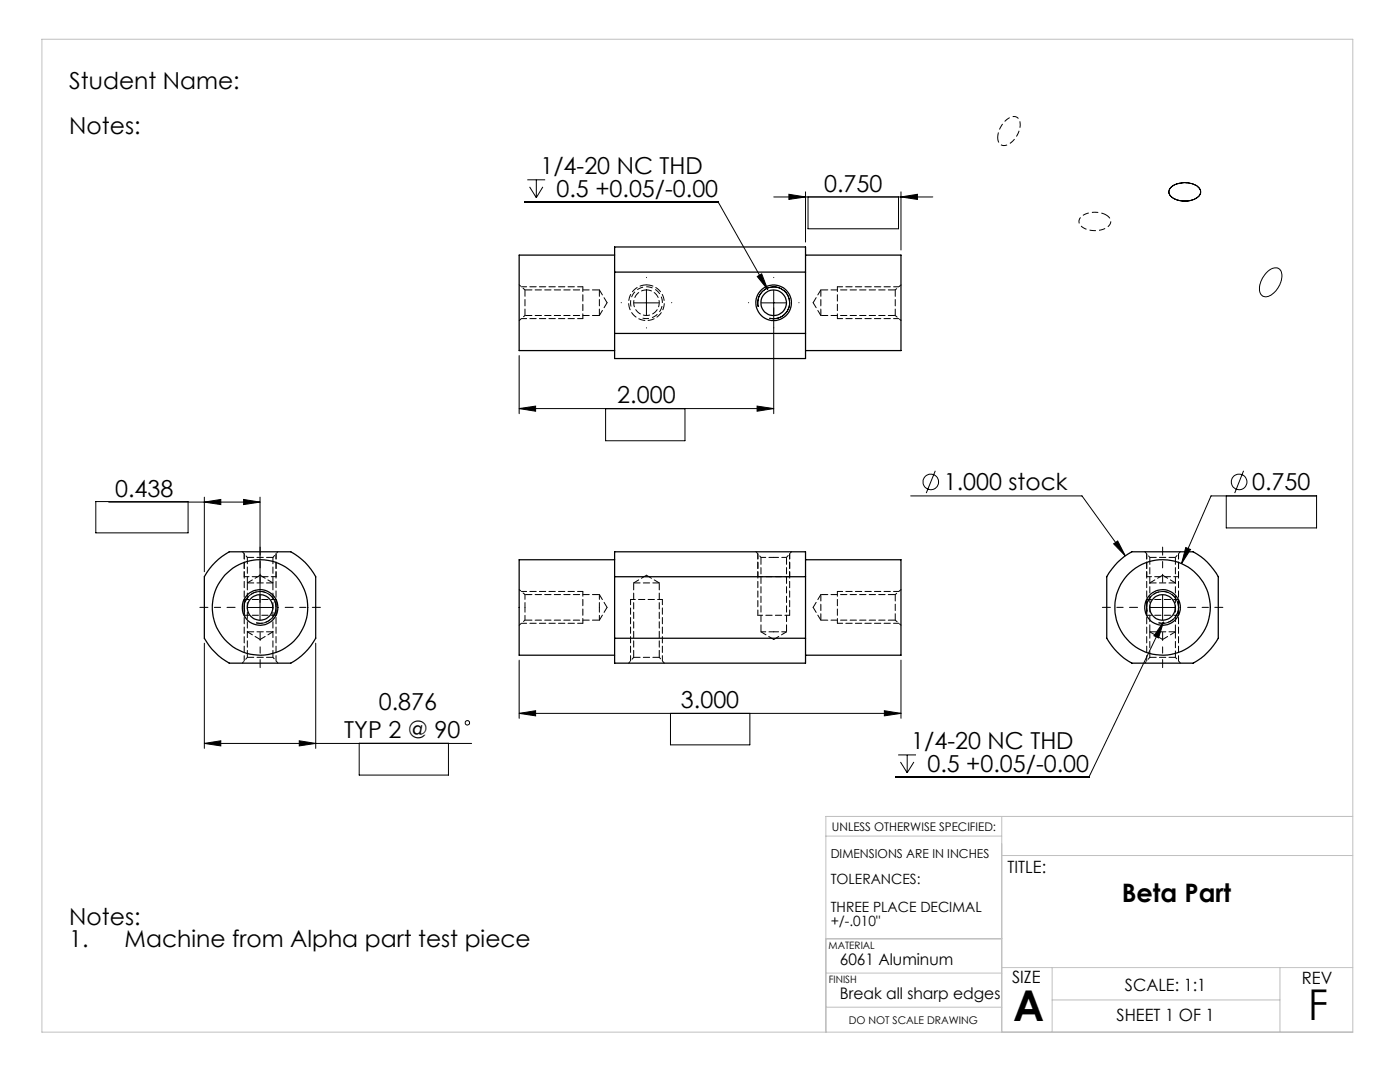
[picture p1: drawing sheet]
<svg xmlns="http://www.w3.org/2000/svg" width="279mm" height="216mm" viewBox="0 0 279 216" stroke-linecap="round" stroke-linejoin="round" font-family="sans-serif">
<g fill="none" stroke="#000" stroke-width=".2">
<path d="M105.2 35.9h3.6M105.7 37.3l1.3 2.1M107 35.9v3.5M108.3 37.3l-1.3 2.1M154.4 39.3h31.8M157.4 38.8l3.4 .5-3.4 .5zM160.8 38.3v10M161.3 39.3v6.3h18v-6.3M179.8 39.3l3.3-.5v1zM179.8 38.3v11.6M233.6 37.4a4.4 4.4 0 0 1 5.7 .1 1.43 1.43 0 0 1-.9 2.3 4.3 4.3 0 0 1-5-1 1.16 1.16 0 0 1 .2-1.4zM104.7 40.3h38.6l9.9 17.5"/>
<path d="M129 57.9v5M151.1 55.2l.9-.6 1.2 3.2zM154.4 57.9v24.6M252.7 54.5a2.04 2.04 0 0 1 2.7-.8 3.8 3.8 0 0 1-1 4.5 1.88 1.88 0 0 1-2.7 .6 3.6 3.6 0 0 1 .8-4.1zM103.6 70.9v11.6M126.5 60.4h5M151.3 61.2a3.2 3.2 0 0 1 2.9-3.9 3.2 3.2 0 0 1 3.4 3.4 3.2 3.2 0 0 1-4 2.8M151.9 60.4h5M40.8 99.2v14.9M48.6 99.7l3.3 .5-3.3 .5zM51.9 99.2v24.5M103.6 81.5l3.3-.5v1.1z"/>
<path d="M103.6 81.5h50.8M120.9 81.6h15.8v6.3h-15.8zM151.1 81l3.3 .5-3.3 .6zM181.8 99h34.1l8.7 11.9M186.7 93.9l-1.8 4.5M244.7 99v6.3h18v-6.3M248.2 93.9l-1.8 4.5M262.8 99h-21.1l-5.9 13.5M19.1 100.1h18.4v6.2h-18.4zM21.7 100.2h30.2M40.8 100.2l3.3-.5v1zM222.3 108.5l.8-.6 1.5 3z"/>
<path d="M232 118.7v5M236.6 109.3l1 .3-1.8 2.9zM40.8 128.3v21M48.8 122a3.2 3.2 0 0 1 2.8-3.9 3.2 3.2 0 0 1 3.5 3.4 3.2 3.2 0 0 1-4 2.8M49.4 121.2h5M63 128.3v21M103.6 131.7v11.6M179.8 131.7v11.6M229 122a3.2 3.2 0 0 1 2.8-3.9 3.2 3.2 0 0 1 3.4 3.4 3.2 3.2 0 0 1-4 2.8M229.5 121.2h5M232.2 124.1l-1 3.2-.9-.4zM232.2 124.1l-14.9 31h-38.6"/>
<path d="M40.8 148.3l3.3-.5v1zM40.8 148.3h53.3M59.7 147.8l3.3 .5-3.3 .5zM71.7 148.3v6.4h17.8v-6.4M103.6 142.3l3.3-.5v1zM103.6 142.3h76.2M133.8 142.3v6.3h15.8v-6.3M176.5 141.8l3.3 .5-3.3 .5zM179.2 150.6h3.6M179.7 152l1.3 2.2M181 150.6v3.6M182.4 152l-1.4 2.2"/>
<circle cx="185.8" cy="96.2" r="1.55"/>
<circle cx="247.3" cy="96.2" r="1.55"/>
<circle cx="93.3" cy="144.2" r=".45"/>
</g>
<path d="M128.2 63.5a3.2 3.2 0 0 0 4-2.8 3.2 3.2 0 0 0-3.5-3.5 3.2 3.2 0 0 0-2.7 4M51.1 124.3a3.2 3.2 0 0 0 4-2.8 3.2 3.2 0 0 0-3.5-3.5 3.2 3.2 0 0 0-2.8 4M231.2 124.3a3.2 3.2 0 0 0 4-2.8 3.2 3.2 0 0 0-3.5-3.5 3.2 3.2 0 0 0-2.7 4" fill="none" stroke="#000" stroke-width=".2" stroke-dasharray="1.3 .6" stroke-dashoffset="-.1" stroke-linecap="butt"/>
<path d="M199.1 27.4a1.41 1.41 0 0 0 .8 1.6 1.41 1.41 0 0 0 1.7-.4 4.4 4.4 0 0 0 1.8-4.7 1.47 1.47 0 0 0-2.4-.1 5 5 0 0 0-1.9 3.6M220.7 42.9a4.5 4.5 0 0 0-5.2 .6 1.44 1.44 0 0 0 1 2.1 4.4 4.4 0 0 0 5-.8 1.35 1.35 0 0 0-.8-1.9" fill="none" stroke="#000" stroke-width=".2" stroke-dasharray="1.3 .6" stroke-dashoffset=".2" stroke-linecap="butt"/>
<path d="M8.4 7.8h261.6v198.2h-261.6zM164.8 166.8h35.1M199.9 170.7h70.1M199.9 162.9v43.1M270 162.9h-105.2v43.1M164.8 194.2h35.1M164.8 187.3h35.1M199.9 193.1h70.1M210 193.1v12.9M210 199.5h45.4M255.4 193.1v12.9M164.8 201h35.1" fill="none" stroke="#c0c0c0" stroke-width=".2"/>
<g fill="none" stroke="#000" stroke-width=".2" stroke-dasharray="1.3 .6" stroke-dashoffset=".2">
<path d="M104.1 57.2h12.2M129 57.8a2.55 2.55 0 0 1 2.3 3.8 2.55 2.55 0 0 1-4.4 .3 2.55 2.55 0 0 1 1.7-4l.4-.1M179.4 57.2h-12.3M104.1 63.6h12.2M179.4 63.6h-12.3M48.7 110.5v12.3M55.1 110.5v12.3M104.1 118h12.2M151.2 110.5v12.3M157.6 110.5v12.3M179.4 118h-12.3M228.9 110.5v12.3"/>
<path d="M235.2 110.5v12.3M48.7 131.9v-12.3M55.1 131.9v-12.3M104.1 124.4h12.2M125.8 131.9v-12.3M132.2 131.9v-12.3M179.4 124.4h-12.3M228.9 131.9v-12.3M235.2 131.9v-12.3"/>
</g>
<g fill="none" stroke="#000" stroke-width=".2" stroke-dasharray="1.3 .6" stroke-dashoffset=".3">
<path d="M167.1 57.2v6.4M116.3 63.6v-6.4M48.7 110.5v4.6M48.7 115.1h6.4M55.1 110.5v4.6M55.1 119.6h-6.4M132.2 119.6h-6.4M151.2 110.5v4.6M151.2 115.1h6.4M151.9 111.2h2.5M154.4 111.2h2.6M157.6 110.5v4.6"/>
<path d="M167.1 118v6.4M228.9 110.5v4.6M228.9 115.1h6.3M235.2 110.5v4.6M235.2 119.6h-6.3M48.7 122.8h6.4M104.8 121.2v-2.6M104.8 123.7v-2.5M116.3 124.4v-6.4M119.6 121.2v-2.6M119.6 123.7v-2.5M151.2 122.8h6.4"/>
<path d="M151.9 126.1h2.5M154.4 126.1h2.6M228.9 122.8h6.3"/>
</g>
<path d="M129 55.4v-.1M154.4 55.4v-.1M124 60.4h.1M129 65.4v.1M134 60.4h.1M149.4 60.4h.1M154.4 65.4v.1M159.4 60.4h.1" fill="none" stroke="#000" stroke-width=".2" stroke-dasharray="15.2 1.3 1.3 1.3"/>
<path d="M51.9 116.2v-7M232 116.2v-7M46.9 121.2h-7M51.9 126.2v7M56.9 121.2h7M227 121.2h-7M232 126.2v7M237 121.2h7" fill="none" stroke="#000" stroke-width=".2" stroke-dasharray="15.2 1.3 1.3 1.3" stroke-dashoffset="13.6"/>
<g fill="#000">
<path d="M151.1 55.2l.9-.6 1.2 3.2zM232.2 124.1l-1 3.2-.9-.4z"/>
<path d="M236.6 109.3l-.8 3.2 1.8-2.9zM222.3 108.5l2.3 2.4-1.5-3zM40.8 100.2l3.3-.5v1zM48.6 99.7l3.3 .5-3.3 .5z"/>
<path d="M40.8 148.3l3.3-.5v1zM59.7 147.8l3.3 .5-3.3 .5z"/>
<path d="M176.5 141.8l3.3 .5-3.3 .5zM103.6 142.3l3.3-.5v1zM151.1 81l3.3 .5-3.3 .6zM103.6 81.5l3.3-.5v1.1zM179.8 39.3l3.3-.5v1zM157.4 38.8l3.4 .5-3.4 .5z"/>
</g>
<g fill="none" stroke="#000" stroke-width=".25">
<path d="M122.7 54.3v-5h38.1v5M122.7 50.9h-19.1v19.1h19.1M122.7 54.3v12.2M122.7 54.3h38.1M160.8 50.9h19v19.1h-19M160.8 54.3v12.2M122.7 66.5v5h38.1v-5M122.7 66.5h38.1M42.9 112.2l1.4-1.1 1.5-1h12.2a12.1 12.1 0 0 1 5 5v12.3a12.6 12.6 0 0 1-5 4.9h-12.2a13.3 13.3 0 0 1-5-4.9v-12.3l.9-1.5zM122.7 115.1v-5h38.1v5M122.7 111.7h-19.1v19h19.1M122.7 115.1v12.3"/>
<path d="M122.7 115.1h38.1M160.8 111.7h19v19h-19M160.8 115.1v12.3M223 112.2l1.4-1.1 1.5-1h12.2a12.4 12.4 0 0 1 5 5v12.3a13.1 13.1 0 0 1-5 4.9h-12.2a13.1 13.1 0 0 1-5-4.9v-12.3l1-1.5zM122.7 127.4v4.9h38.1v-4.9M122.7 127.4h38.1"/>
<circle cx="154.4" cy="60.4" r="2.55"/>
<circle cx="154.4" cy="60.4" r="3.6"/>
<circle cx="51.9" cy="121.2" r="2.55"/>
<circle cx="51.9" cy="121.2" r="9.5"/>
<circle cx="51.9" cy="121.2" r="3.6"/>
<circle cx="232" cy="121.2" r="2.56"/>
<circle cx="232" cy="121.2" r="3.6"/>
<circle cx="232" cy="121.2" r="9.5"/>
</g>
<g fill="none" stroke="#000" stroke-width=".2" stroke-dasharray="1.3 .6">
<path d="M163.8 57.8v5.2M178.7 57.8v5.2M104.8 63v-5.2M119.6 63v-5.2M49.4 111.2h5.1M49.4 111.2v5.1M54.5 116.3h-5.1M54.5 116.3v-5.1M131.6 116.3h-5.1M163.8 118.6v5.1M178.7 118.6v5.1M229.5 111.2h5.1"/>
<path d="M234.6 116.3h-5.1M49.4 126.1h5.1M54.5 131.2h-5.1M131.6 131.2h-5.1M229.5 126.1h5.1M229.5 126.1v5.1M234.6 131.2h-5.1M234.6 131.2v-5.1"/>
</g>
<g fill="none" stroke="#000" stroke-width=".2" stroke-dasharray="1.3 .6" stroke-dashoffset=".8">
<path d="M104.8 57.8l-1.2-1M179.8 56.8l-1.1 1M103.6 64l1.2-1M178.7 63l1.1 1M48.4 110.1l1 1.1M54.5 111.2l1-1.1M104.8 118.6l-1.2-1M150.9 110.1l1 1.1M157 111.2l1-1.1M179.8 117.6l-1.1 1M228.5 110.1l1 1.1M234.6 111.2l1-1.1"/>
<path d="M49.4 131.2l-1 1.1M55.5 132.3l-1-1.1M103.6 124.7l1.2-1M126.5 131.2l-1 1.1M132.6 132.3l-1-1.1M178.7 123.7l1.1 1M229.5 131.2l-1 1.1M235.6 132.3l-1-1.1"/>
</g>
<g fill="none" stroke="#000" stroke-width=".2" stroke-dasharray="1.3 .6" stroke-dashoffset="-.1">
<path d="M119.6 57.8h-14.8M129 56.8a3.6 3.6 0 0 1 3.2 5.2 3.6 3.6 0 0 1-6.1 .4 3.6 3.6 0 0 1 2.5-5.5l.4-.1M178.7 57.8h-14.9M104.8 63h14.8M163.8 63h14.9M49.4 116.3v14.9M119.6 118.6h-14.8M126.5 116.3v14.9M151.9 111.2v14.9M178.7 118.6h-14.9M229.5 111.2v14.9M54.5 131.2v-14.9"/>
<path d="M104.8 123.7h14.8M131.6 131.2v-14.9M157 126.1v-14.9M163.8 123.7h14.9M234.6 126.1v-14.9"/>
</g>
<g fill="none" stroke="#000" stroke-width=".2" stroke-dasharray="1.3 .6" stroke-dashoffset=".1">
<path d="M163.8 57.8l-1.5 2.6M119.6 63l1.6-2.6M121.2 60.4l-1.6-2.6M162.3 60.4l1.5 2.6M51.9 114.8l-2.5 1.5M54.5 116.3l-2.6-1.5M129 114.8l-2.5 1.5M131.6 116.3l-2.6-1.5M163.8 118.6l-1.5 2.6M232 114.8l-2.5 1.5M234.6 116.3l-2.6-1.5M49.4 126.1l2.5 1.5"/>
<path d="M51.9 127.6l2.6-1.5M119.6 123.7l1.6-2.5M121.2 121.2l-1.6-2.6M151.9 126.1l2.5 1.5M154.4 127.6l2.6-1.5M162.3 121.2l1.5 2.5M229.5 126.1l2.5 1.5M232 127.6l2.6-1.5"/>
</g>
<g font-size="8.5">
<text x="202.2" y="203.7">A</text>
<text x="261.1" y="203.5">F</text>
</g>
<text font-size="5.1" x="223.9" y="179.9">Beta Part</text>
<g font-size="4.7">
<text x="13.8" y="17.7">Student Name:</text>
<text x="13.8" y="26.8">Notes:</text>
<text x="107.9" y="34.8">1/4-20 NC THD</text>
<text x="111.1" y="39.3">0.5 +0.05/-0.00</text>
<text x="164.5" y="38.3">0.750</text>
<text x="123.2" y="80.5">2.000</text>
<text x="23" y="99.2">0.438</text>
<text x="188.3" y="97.9">1.000 stock</text>
<text x="249.9" y="97.9">0.750</text>
<text x="75.6" y="141.7">0.876</text>
<text x="135.9" y="141.3">3.000</text>
<text x="68.7" y="147.3">TYP 2 @ 90</text>
<text x="181.9" y="149.5">1/4-20 NC THD</text>
<text x="185.1" y="154">0.5 +0.05/-0.00</text>
<text x="13.8" y="184.5">Notes:</text>
<text x="13.8" y="189">1.</text>
<text x="24.9" y="189">Machine from Alpha part test piece</text>
</g>
<g font-size="3.4">
<text x="201.1" y="174.2">TITLE:</text>
<text x="202" y="196.2">SIZE</text>
<text x="224.5" y="197.8">SCALE: 1:1</text>
<text x="259.8" y="196.4">REV</text>
<text x="222.8" y="203.7">SHEET 1 OF 1</text>
</g>
<g font-size="3.2">
<text x="167.6" y="192.6">6061 Aluminum</text>
<text x="167.6" y="199.4">Break all sharp edges</text>
</g>
<g font-size="2.8">
<text x="165.8" y="176.3">TOLERANCES:</text>
<text x="165.8" y="182">THREE PLACE DECIMAL</text>
<text x="165.8" y="184.8">+/-.010&quot;</text>
</g>
<text font-size="2.5" x="165.8" y="171.1">DIMENSIONS ARE IN INCHES</text>
<text font-size="2.4" x="166" y="165.8">UNLESS OTHERWISE SPECIFIED:</text>
<text font-size="2.1" x="169.4" y="204.3">DO NOT SCALE DRAWING</text>
<g font-size="2">
<text x="165.3" y="189.4">MATERIAL</text>
<text x="165.4" y="196.2">FINISH</text>
</g>
</svg>
